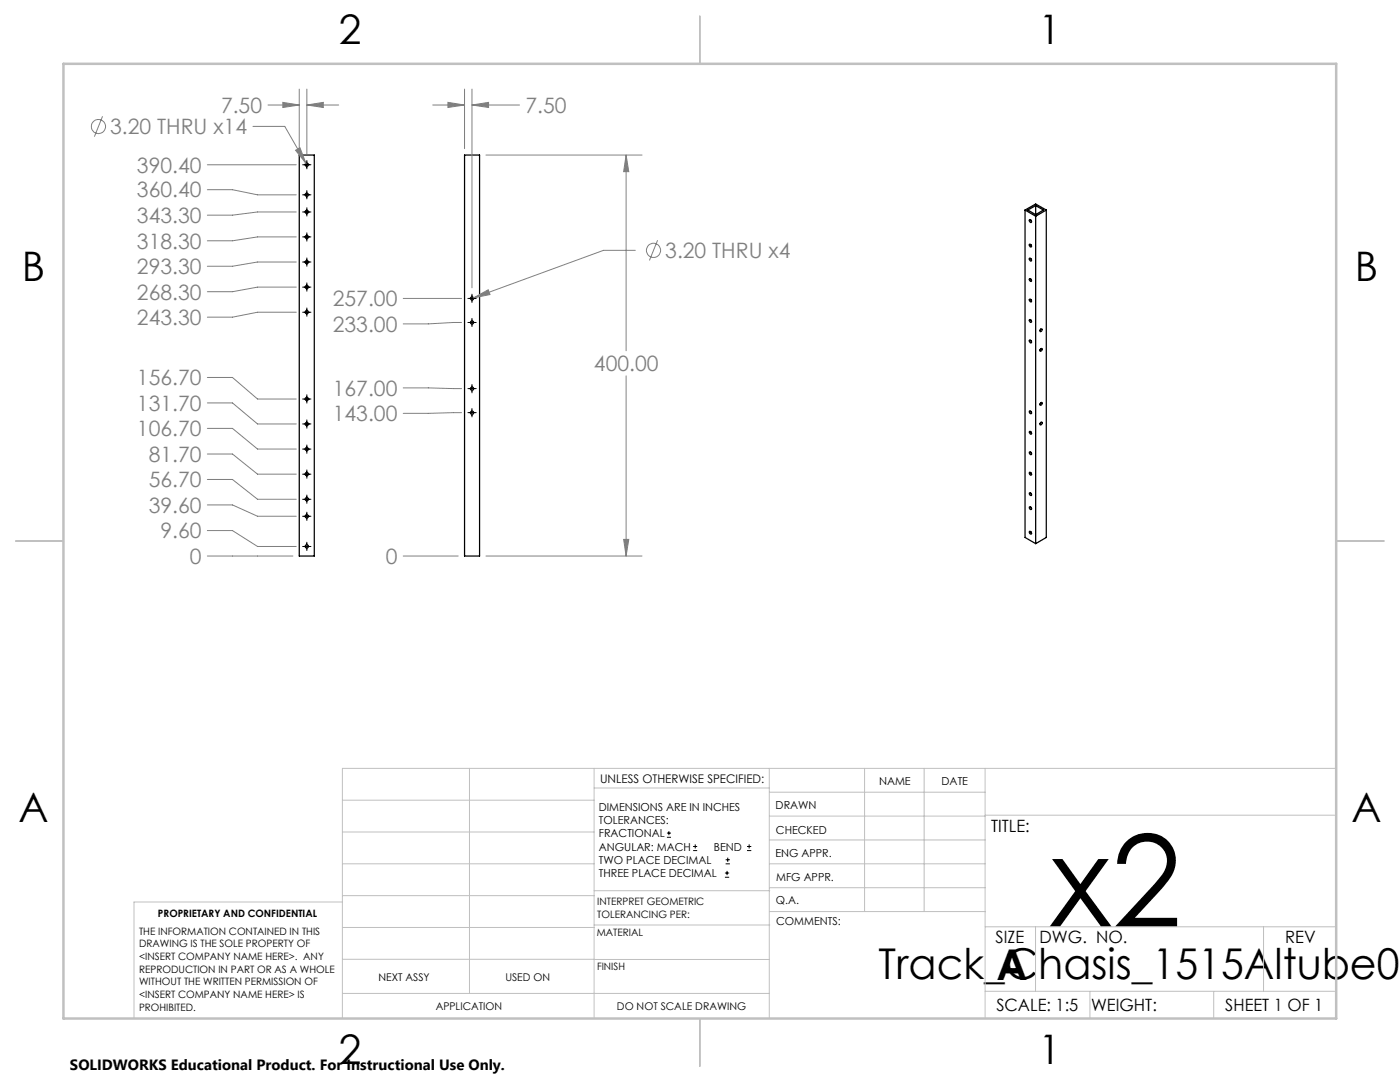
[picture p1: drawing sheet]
<svg xmlns="http://www.w3.org/2000/svg" width="279mm" height="216mm" viewBox="0 0 279 216" stroke-linecap="round" stroke-linejoin="round" font-family="sans-serif">
<g fill="none" stroke="#000" stroke-width=".25">
<path d="M59.7 30.9h3v80h-3zM92.7 30.9h3v80h-3zM204.6 41.9l2.1-1.2 2.1 1.2M204.6 41.9l2.1 1.2M204.6 41.9v65.3l2.1 1.3M205.4 48.8a.27 .27 0 0 1 .4 .1 .27 .27 0 0 1-.2 .4zM205.4 51.6a.27 .27 0 0 1 .4 .1 .27 .27 0 0 1-.2 .4zM205.5 43.8a.29 .29 0 0 1 .3 .2 .29 .29 0 0 1-.2 .4l-.2-.3zM205.5 55.6a.33 .33 0 0 1 .3 .2 .33 .33 0 0 1-.1 .4l-.3-.4zM205.5 59.7a.33 .33 0 0 1 .3 .2 .33 .33 0 0 1-.1 .4l-.3-.4zM205.7 43.9l.1 .3M205.7 48.8l.1 .3"/>
<path d="M205.7 51.6l.1 .3M205.7 55.7l.1 .2M205.7 59.8l.1 .2M206.7 41l1.5 .9-1.5 .9M206.7 41l-1.6 .9 1.6 .9M206.7 41v1.8M206.7 43.1v65.4M208.8 41.9l-2.1 1.2M208.8 41.9v65.3l-2.1 1.3M205.4 63.8a.27 .27 0 0 1 .4 .1 .27 .27 0 0 1-.2 .4zM205.4 67.9a.27 .27 0 0 1 .4 .1 .27 .27 0 0 1-.2 .4zM205.7 63.9l.1 .2"/>
<path d="M205.7 67.9l.1 .3M207.6 69.7l.3-.2a.27 .27 0 0 1 0 .4 .27 .27 0 0 1-.4 .1zM207.7 65.7l-.2 .2M207.7 69.6l-.2 .2M207.8 65.6h.1a.26 .26 0 0 1 0 .4 .26 .26 0 0 1-.4 0zM205.4 82.1a.27 .27 0 0 1 .4 .1 .27 .27 0 0 1-.2 .3zM205.4 90.2a.27 .27 0 0 1 .4 .1 .27 .27 0 0 1-.2 .4zM205.4 94.3a.27 .27 0 0 1 .4 .1 .27 .27 0 0 1-.2 .4zM205.4 98.4a.29 .29 0 0 1 .4 .1 .29 .29 0 0 1-.1 .4l-.2-.2zM205.5 86.1a.33 .33 0 0 1 .3 .2 .33 .33 0 0 1-.1 .3l-.3-.3zM205.7 82.1l.1 .2M205.7 86.1l.1 .3"/>
<path d="M205.7 90.2l.1 .3M205.7 94.3l.1 .3M205.7 98.4l.1 .2M207.7 80.4l.2-.1a.31 .31 0 0 1 0 .4 .31 .31 0 0 1-.4 .1zM207.7 84.3l.2-.1a.31 .31 0 0 1 0 .4 .31 .31 0 0 1-.4 .1zM207.7 80.4l-.2 .2M207.7 84.3l-.2 .3M205.4 101.2a.27 .27 0 0 1 .4 .1 .27 .27 0 0 1-.2 .4zM205.4 106.1a.29 .29 0 0 1 .4 .1 .29 .29 0 0 1-.1 .4l-.3-.3zM205.7 101.2l.1 .3M205.7 106.1l.1 .2"/>
<circle cx="61.2" cy="38.9" r=".32"/>
<circle cx="61.2" cy="32.9" r=".32"/>
<circle cx="61.2" cy="47.3" r=".32"/>
<circle cx="61.2" cy="52.3" r=".32"/>
<circle cx="61.2" cy="42.3" r=".32"/>
<circle cx="61.2" cy="57.3" r=".32"/>
<circle cx="94.2" cy="59.5" r=".31"/>
<circle cx="61.2" cy="79.6" r=".33"/>
<circle cx="61.2" cy="62.3" r=".32"/>
<circle cx="94.2" cy="77.6" r=".32"/>
<circle cx="94.2" cy="64.3" r=".31"/>
<circle cx="61.2" cy="94.6" r=".33"/>
<circle cx="61.2" cy="99.6" r=".33"/>
<circle cx="61.2" cy="84.6" r=".33"/>
<circle cx="61.2" cy="89.6" r=".32"/>
<circle cx="94.2" cy="82.4" r=".32"/>
<circle cx="61.2" cy="109" r=".33"/>
<circle cx="61.2" cy="103" r=".33"/>
</g>
<g fill="none" stroke="#808080" stroke-width=".2">
<path d="M59.7 17.8v11.9M61.2 17.8v13M92.7 17.8v11.9M94.2 17.8v39.6M20.5 23.2l-1.7 4.1M41.4 37.9h5l5 1h7.7M41.4 32.9h17.7M50.5 25.2h6.3l4.3 7.4M53.5 21h6.2M56.4 20.4l3.3 .6-3.3 .4zM59 30l.9-.5 1.2 3.1zM61.2 21l3.3-.6v1z"/>
<path d="M61.2 21h6.4M86.4 21h6.3M89.4 20.4l3.3 .6-3.3 .4zM94.2 21l3.3-.6v1zM94.2 21h9.5M97 30.9h31.1M125 30.9l.5 3.4h-1zM125 30.9v39.1M59.1 57.3h-7.7l-5 .9h-5M59.1 52.3h-7.7l-5 .8h-5M59.1 47.3h-7.7l-5 .7h-5M59.1 42.3h-7.7l-5 .6h-5"/>
<path d="M80.5 59.5h11.6M94.5 59.4l2.9-1.6 .4 1zM126.8 50h-6.4l-25.9 9.4M131.2 47.9l-1.6 4.1M41.4 75.3h5l5 4.3h7.7M59.1 62.3h-7.7l-5 1h-5M80.5 77.4l11.6 .1M92.1 64.3l-6.6 .3h-5M125 75v35.9M41.4 95.7h5l5 3.9h7.7M41.4 90.6h5l5 4h7.7M41.4 85.5h5l5 4.1h7.7"/>
<path d="M41.4 80.4h5l5 4.2h7.7M92.1 82.3l-11.6 .2M41.4 110.9h17.1M41.4 105.9h5l5 3.1h7.7M41.4 100.8h5l5 2.2h7.7M80.5 110.9h10.9M97 110.9h31.1M124.5 107.6h1l-.5 3.3z"/>
<circle cx="19.6" cy="25.2" r="1.42"/>
<circle cx="130.4" cy="50" r="1.41"/>
</g>
<g fill="none" stroke="#000" stroke-width=".2">
<path d="M60.4 32.9h1.7M60.4 38.9h1.7M61.2 32v1.7M61.2 38v1.7M60.4 42.3h1.7M60.4 47.3h1.7M60.4 52.3h1.7M60.4 57.3h1.7M61.2 41.5v1.6M61.2 46.5v1.6M61.2 51.5v1.6M61.2 56.4v1.7"/>
<path d="M93.4 59.5h1.6M94.2 58.7v1.7M60.4 62.3h1.7M60.4 79.6h1.7M61.2 61.5v1.6M61.2 78.8v1.6M93.4 64.3h1.6M93.4 77.5h1.6M94.2 63.5v1.7M94.2 76.7v1.7M60.4 84.6h1.7M60.4 89.6h1.7"/>
<path d="M60.4 94.6h1.7M60.4 99.6h1.7M61.2 83.8v1.6M61.2 88.8v1.7M61.2 93.8v1.6M61.2 98.8v1.6M93.4 82.3h1.6M94.2 81.5v1.7M60.4 103h1.7M60.4 109h1.7M61.2 102.2v1.7M61.2 108.2v1.7"/>
<path d="M133.1 167.1h.8M133.1 166.2h.8M133.5 165.8v.9M138.3 169.7h.8M138.3 168.9h.8M138.7 168.5v.8M144.7 175h.8M144.7 174.2h.8M144.8 172.4h.9M144.8 171.6h.9M145.1 173.8v.8M145.2 171.1v.9"/>
<path d="M149.1 169.7h.8M149.1 168.9h.8M149.5 168.5v.8"/>
</g>
<g fill="none" stroke="#c0c0c0" stroke-width=".2">
<path d="M68.3 159.7h50.3M93.7 153.3v44.9M118.6 153.3v49.9M118.6 157.2h34.9M153.5 153.3v49.9M153.5 158.1h43.1M172.5 153.3v28.6M184.4 153.3v28.6M196.6 153.3v49.9M266.7 153.3h-198.4v49.9M68.3 178.7h50.3M68.3 172.4h50.3"/>
<path d="M68.3 166h50.3M68.3 180h-41.6v23.2M118.6 177.7h35M153.5 167.6h43.1M153.5 162.8h43.1M153.5 172.4h43.1M153.5 177.1h43.1M196.6 162.7h70.1M68.3 198.2h85.2M68.3 191.4l85.2 .1M68.3 185.1h50.3M118.6 184.6h35"/>
<path d="M153.6 181.9h43M196.6 197.8h70.1M196.6 184.9h70.1M206.7 184.9v12.9M217.5 197.8v5.4M242.2 197.8v5.4M252.2 184.9v12.9"/>
</g>
<path d="M139.7 3.2v9.5M3.1 107.9h9.6M266.7 107.9h9.5M139.7 203.2v9.6" fill="none" stroke="#c0c0c0" stroke-width=".25"/>
<path d="M12.7 12.7h254v190.5h-254z" fill="none" stroke="#c0c0c0" stroke-width=".5"/>
<path d="M61.2 21l3.3-.6v1zM56.4 20.4l3.3 .6-3.3 .4zM59 30l2.1 2.6-1.2-3.1zM125 30.9l.5 3.4h-1zM124.5 107.6h1l-.5 3.3zM94.2 21l3.3-.6v1zM89.4 20.4l3.3 .6-3.3 .4zM94.5 59.4l3.3-.6-.4-1z" fill="#808080"/>
<text font-size="25.4" x="209.6" y="184.9">x2</text>
<g font-size="8.5">
<text x="175.3" y="195.4">Track_Chasis_1515Altube01</text>
<text x="198.9" y="195.5">A</text>
</g>
<g font-size="8.1">
<text x="67.6" y="8.9">2</text>
<text x="207.3" y="8.9">1</text>
<text x="4.4" y="56.1">B</text>
<text x="270.4" y="56.1">B</text>
<text x="3.7" y="164.1">A</text>
<text x="269.7" y="164.1">A</text>
<text x="67.6" y="212.4">2</text>
<text x="207.3" y="212.4">1</text>
</g>
<g font-size="4.2" fill="#808080">
<text x="44.1" y="22.5">7.50</text>
<text x="104.9" y="22.5">7.50</text>
<text x="22" y="26.8">3.20 THRU x14</text>
<text x="27.3" y="34.4">390.40</text>
<text x="27.3" y="39.4">360.40</text>
<text x="27.3" y="44.5">343.30</text>
<text x="27.3" y="49.6">318.30</text>
<text x="132.8" y="51.5">3.20 THRU x4</text>
<text x="27.3" y="59.8">268.30</text>
<text x="27.3" y="54.7">293.30</text>
<text x="27.3" y="64.9">243.30</text>
<text x="66.4" y="61.1">257.00</text>
<text x="66.4" y="66.2">233.00</text>
<text x="27.3" y="76.9">156.70</text>
<text x="118.5" y="74.1">400.00</text>
<text x="27.3" y="82">131.70</text>
<text x="66.4" y="79">167.00</text>
<text x="27.3" y="87.1">106.70</text>
<text x="66.4" y="84.1">143.00</text>
<text x="29.7" y="92.2">81.70</text>
<text x="29.7" y="97.3">56.70</text>
<text x="29.7" y="102.3">39.60</text>
<text x="32" y="107.4">9.60</text>
<text x="37.9" y="112.5">0</text>
<text x="77" y="112.5">0</text>
</g>
<g font-size="3.4">
<text x="197.8" y="166">TITLE:</text>
<text x="198.7" y="188.1">SIZE</text>
<text x="207.5" y="188.1">DWG. NO.</text>
<text x="256.5" y="188.2">REV</text>
<text x="198.8" y="201.7">SCALE: 1:5</text>
<text x="217.7" y="201.8">WEIGHT:</text>
<text x="244.5" y="201.7">SHEET 1 OF 1</text>
</g>
<text font-size="3" x="14" y="213.5">SOLIDWORKS Educational Product. For Instructional Use Only.</text>
<text font-size="2.4" x="119.8" y="156.2">UNLESS OTHERWISE SPECIFIED:</text>
<g font-size="2.2">
<text x="119.5" y="161.8">DIMENSIONS ARE IN INCHES</text>
<text x="154.8" y="161.4">DRAWN</text>
<text x="175.4" y="156.6">NAME</text>
<text x="187.9" y="156.7">DATE</text>
<text x="119.5" y="164.4">TOLERANCES:</text>
<text x="119.5" y="167.1">FRACTIONAL</text>
<text x="154.9" y="166.3">CHECKED</text>
<text x="119.5" y="169.7">ANGULAR: MACH</text>
<text x="119.5" y="172.4">TWO PLACE DECIMAL</text>
<text x="142.5" y="169.7">BEND</text>
<text x="154.8" y="171">ENG APPR.</text>
<text x="119.5" y="175">THREE PLACE DECIMAL</text>
<text x="154.9" y="175.7">MFG APPR.</text>
<text x="154.9" y="180.4">Q.A.</text>
<text x="154.9" y="184.6">COMMENTS:</text>
</g>
<g font-size="2.1">
<text x="75.5" y="195.7">NEXT ASSY</text>
<text x="100.9" y="195.7">USED ON</text>
<text x="86.9" y="201.5">APPLICATION</text>
<text x="123.1" y="201.6">DO NOT SCALE DRAWING</text>
</g>
<g font-size="2">
<text x="31.5" y="182.9">PROPRIETARY AND CONFIDENTIAL</text>
<text x="119.2" y="180.6">INTERPRET GEOMETRIC</text>
<text x="119.2" y="183.1">TOLERANCING PER:</text>
<text x="27.8" y="186.5">THE INFORMATION CONTAINED IN THIS</text>
<text x="27.8" y="189">DRAWING IS THE SOLE PROPERTY OF</text>
<text x="27.8" y="191.6">&lt;INSERT COMPANY NAME HERE&gt;. ANY</text>
<text x="119.1" y="186.7">MATERIAL</text>
<text x="27.8" y="194.1">REPRODUCTION IN PART OR AS A WHOLE</text>
<text x="27.8" y="196.6">WITHOUT THE WRITTEN PERMISSION OF</text>
<text x="119.1" y="193.5">FINISH</text>
<text x="27.8" y="199.1">&lt;INSERT COMPANY NAME HERE&gt; IS</text>
<text x="27.8" y="201.7">PROHIBITED.</text>
</g>
</svg>
